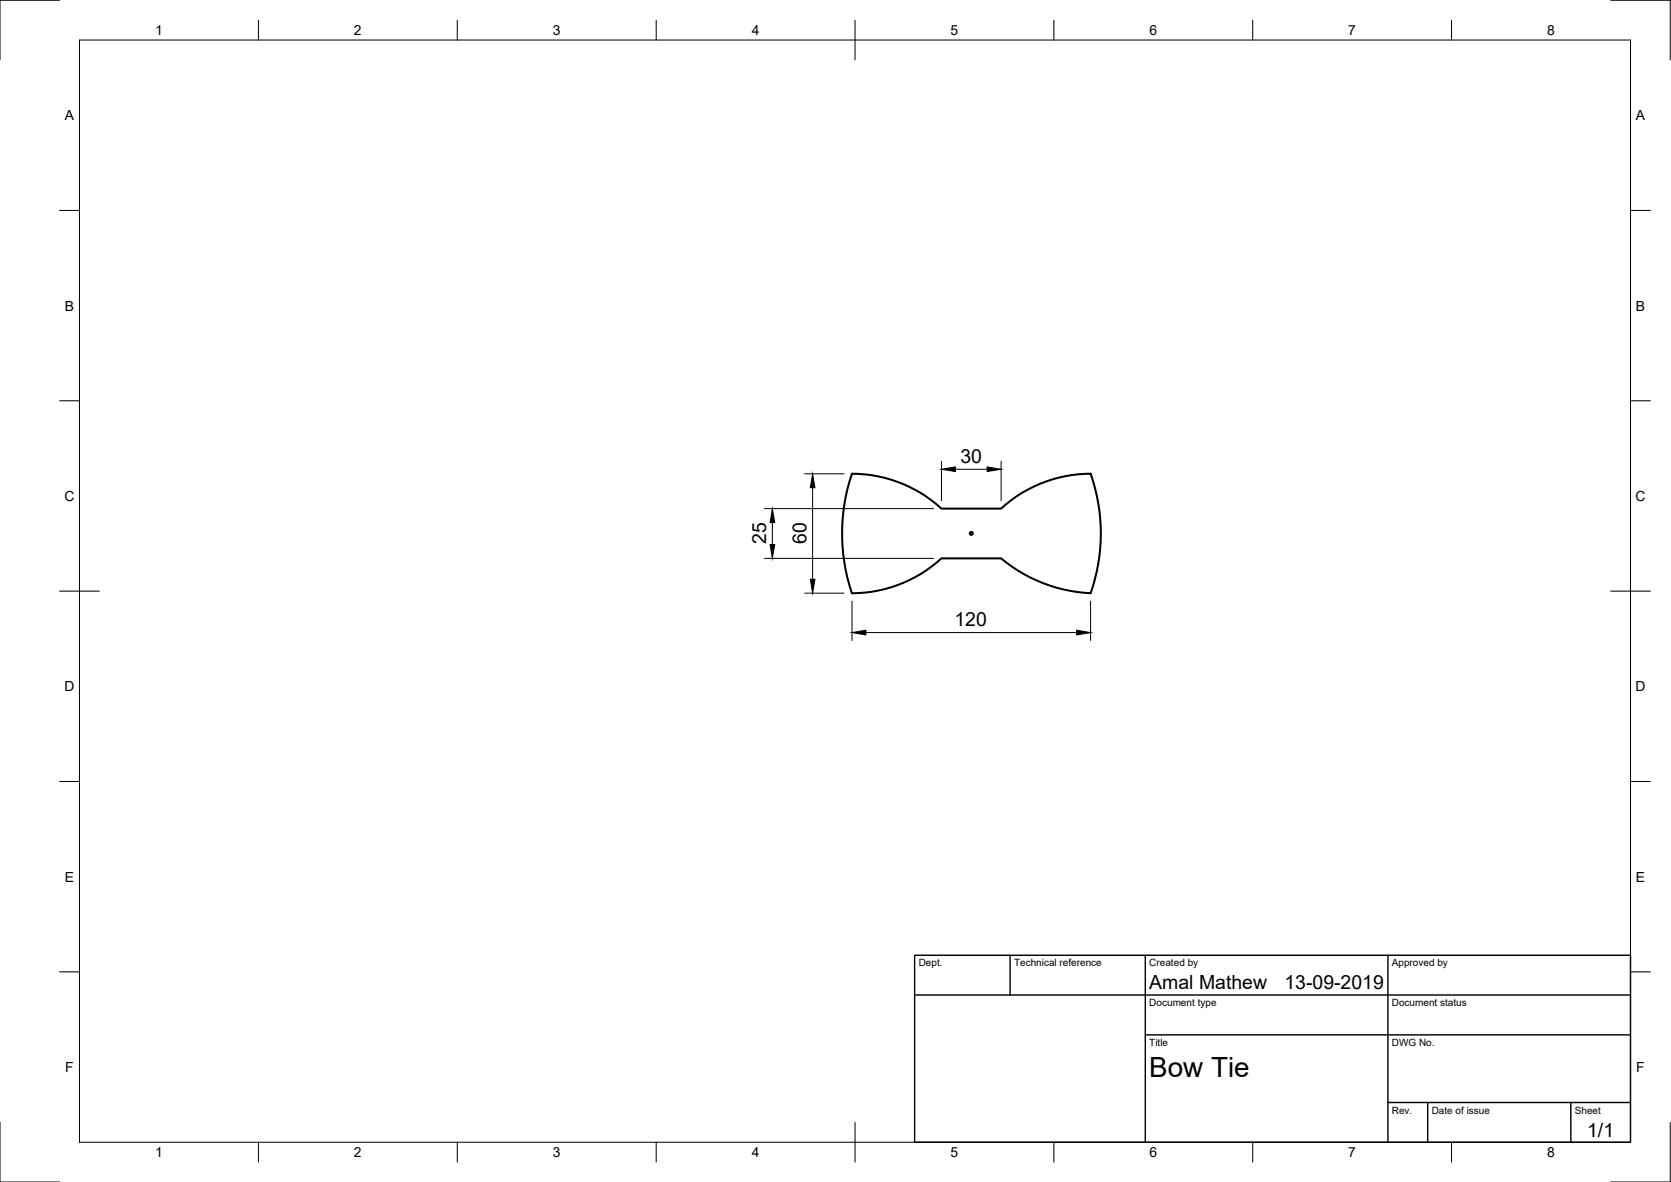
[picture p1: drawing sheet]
<svg xmlns="http://www.w3.org/2000/svg" width="420mm" height="297mm" viewBox="0 0 420 297" stroke-linecap="round" stroke-linejoin="round" font-family="sans-serif">
<!-- layer: Visible -->
<g fill="none" stroke="#000" stroke-width=".51">
<path d="M214.2 119a33.4 33.4 0 0 1 22.5 8.8h15a33.4 33.4 0 0 1 22.5-8.8 45.3 45.3 0 0 1 0 30.1 37.9 37.9 0 0 1-22.5-8.8h-15a33.3 33.3 0 0 1-22.5 8.8 47 47 0 0 1 0-30.1z"/>
<circle cx="244.2" cy="134" r=".37"/>
</g>
<!-- layer: Border -->
<g fill="none" stroke="#000" stroke-width=".25">
<path d="M15 .1h-15v15M20 10.1h390v276.9h-390zM65 5.1v5M115 5.1v5M165 5.1v5M215 5.1v10M265 5.1v5M315 5.1v5M365 5.1v5M405 .1h15v15M15 52.9h5M410 52.9h5"/>
<path d="M15 100.7h5M410 100.7h5M15 148.6h10M405 148.6h10M15 196.4h5M410 196.4h5M15 244.2h5M410 244.2h5M0 282.1v14.9h15M65 287v5M115 287v5M165 287v5"/>
<path d="M215 282.1v9.9M265 287v5M315 287v5M365 287v5M420 282.1v14.9h-15"/>
</g>
<!-- layer: TitleBlock -->
<path d="M230 240.1h180v46.9h-180zM230 250h180M254 240.1v9.9M288 240.1v46.9M349 240.1v46.9M288 260.1h122M349 277.1h61M359 277.1v9.9M395 277.1v9.9" fill="none" stroke="#000" stroke-width=".36"/>
<!-- layer: Dimensions -->
<path d="M202.3 119.1h9.9M236.7 115.9v9.9M240.2 117.9h8M251.7 115.9v9.9M192.2 127.8h42.5M194.2 131.3v5.5M204.3 122.6v23M192.2 140.3h42.5M202.3 149.1h9.9M214.2 151.1v9.9M217.7 159h53M274.2 151.1v9.9" fill="none" stroke="#000" stroke-width=".25"/>
<path d="M236.7 117.9l3.5-.6v1.2zM248.2 117.3l3.5 .6-3.5 .6zM193.6 136.8h1.2l-.6 3.5zM194.2 127.8l.6 3.5h-1.2zM204.3 119.1l.6 3.5h-1.1zM203.8 145.6h1.1l-.6 3.5zM214.2 159l3.5-.6v1.2zM270.7 158.4l3.5 .6-3.5 .6z" fill="#000" stroke="#000" stroke-width=".25"/>
<text font-size="7" x="289" y="270.6">Bow Tie</text>
<g font-size="4.9">
<text x="241.5" y="116.4">30</text>
<text x="192.7" y="136.8" transform="rotate(-90 192.7 136.8)">25</text>
<text x="202.8" y="136.8" transform="rotate(-90 202.8 136.8)">60</text>
<text x="240" y="157.4">120</text>
<text x="289" y="248.5">Amal Mathew</text>
<text x="323" y="248.5">13-09-2019</text>
<text x="399.1" y="285.7">1/1</text>
</g>
<g font-size="3.5">
<text x="39" y="8.8">1</text>
<text x="89" y="8.8">2</text>
<text x="139" y="8.8">3</text>
<text x="189" y="8.8">4</text>
<text x="239" y="8.8">5</text>
<text x="289" y="8.8">6</text>
<text x="339" y="8.8">7</text>
<text x="389" y="8.8">8</text>
<text x="16.3" y="30.2">A</text>
<text x="411.3" y="30.2">A</text>
<text x="16.3" y="78">B</text>
<text x="411.3" y="78">B</text>
<text x="16.2" y="125.9">C</text>
<text x="411.2" y="125.9">C</text>
<text x="16.2" y="173.7">D</text>
<text x="411.2" y="173.7">D</text>
<text x="16.3" y="221.6">E</text>
<text x="411.3" y="221.6">E</text>
<text x="16.4" y="269.4">F</text>
<text x="411.4" y="269.4">F</text>
<text x="39" y="290.8">1</text>
<text x="89" y="290.8">2</text>
<text x="139" y="290.8">3</text>
<text x="189" y="290.8">4</text>
<text x="239" y="290.8">5</text>
<text x="289" y="290.8">6</text>
<text x="339" y="290.8">7</text>
<text x="389" y="290.8">8</text>
</g>
<g font-size="2.5">
<text x="231" y="242.9">Dept.</text>
<text x="255" y="242.9">Technical reference</text>
<text x="289" y="242.9">Created by</text>
<text x="350" y="242.9">Approved by</text>
<text x="289" y="252.8">Document type</text>
<text x="350" y="252.8">Document status</text>
<text x="289" y="262.9">Title</text>
<text x="350" y="262.9">DWG No.</text>
<text x="350" y="279.9">Rev.</text>
<text x="360" y="279.9">Date of issue</text>
<text x="396" y="279.9">Sheet</text>
</g>
</svg>
